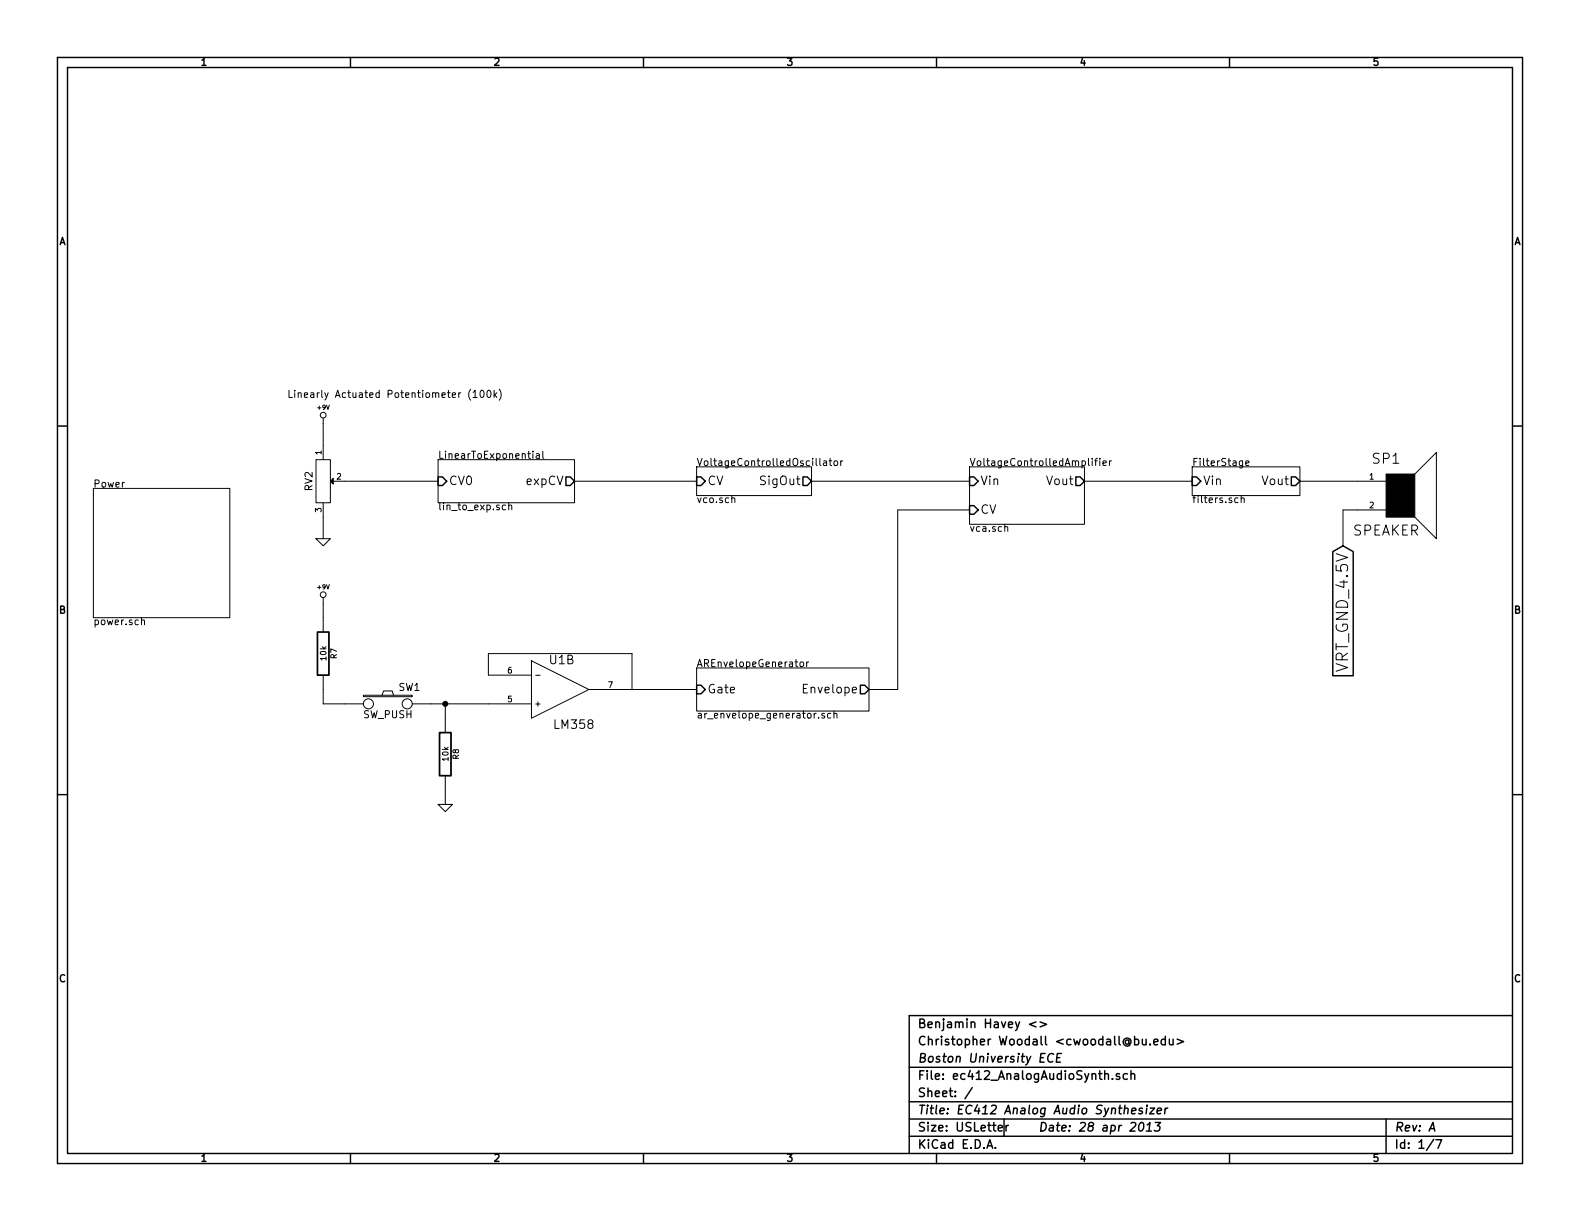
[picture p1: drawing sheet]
<svg xmlns="http://www.w3.org/2000/svg" width="279mm" height="216mm" viewBox="0 0 279 216" stroke-linecap="round" stroke-linejoin="round" font-family="sans-serif">
<g fill="none" stroke="#000" stroke-width=".25">
<path d="M10.2 10.2h259v195.5h-259zM11.9 11.9h255.6v192.1h-255.6zM62 10.2v1.7M113.8 10.2v1.7M165.6 10.2v1.7M217.4 10.2v1.7M10.2 75.3h1.7M267.5 75.3h1.7M77.5 84.3h.7l.8 .8-.8 .8h-.7zM100.1 84.3h.7l.8 .8-.8 .8h-.7zM123.2 84.3h.8l.7 .8-.7 .8h-.8zM142 84.3h.7l.8 .8-.8 .8h-.7z"/>
<path d="M171.4 84.3h.8l.8 .8-.8 .8h-.8zM171.4 89.4h.8l.8 .8-.8 .7h-.8zM190.2 84.3h.8l.8 .8-.8 .8h-.8zM210.8 84.3h.8l.7 .8-.7 .8h-.8zM228.3 84.3h.8l.8 .8-.8 .8h-.8zM235.7 97.5l1.8-1 1.8 1v22h-3.6zM123.2 121.2h.8l.7 .7-.7 .8h-.8zM152.1 121.2h.8l.8 .7-.8 .8h-.8zM10.2 140.5h1.7M267.5 140.5h1.7M267.5 179.6h-106.7v24.4M160.8 188.7h106.7"/>
<path d="M160.8 194.8h106.7M160.8 197.9h106.7M171.9 192.3l-1.3 2M176.5 199.5l.8-.1-.1-.3-.4-.1-.3 .2 .1 .7h.6M177.5 197.9v3M177.9 199v1M178.3 199l-.2 .1-.2 .2M183.2 180.7l-1.2 .4 1.2 .5M183.9 180.7l1.2 .4-1.2 .5M184.8 186.3h-.7l-.2 1.5h.7M186.3 186.4a.73 .73 0 0 0-1 .4 .73 .73 0 0 0 .6 1l.3-.1M186.9 187h.5"/>
<path d="M187.7 186.3h-.7l-.2 1.5h.7M195.4 190v-.1a.36 .36 0 0 1 .6 .2v.8M196.7 190.7v.2M198 189.9l-.4-.1-.2 .3 .1 .2 .5 .1v.4h-.6M199.4 189.9a.48 .48 0 0 0-.7 .1v.7l.2 .2 .5-.1M200 190l.1-.1a.36 .36 0 0 1 .6 .2v.8M200 189.3v1.6M200.1 196.4l.8-.1-.1-.3h-.6l-.1 .7 .2 .3 .4-.1M201.6 198.6l.4-.1a.88 .88 0 0 1-.3 1.5l-.3-.3a1.19 1.19 0 0 1 .2-1.1zM202 183.7v.9a.39 .39 0 0 0 .7 0M202 196l-.3-.1-.3 .3 .2 .2 .4 .1v.2l-.2 .3-.5-.1M202.7 183.7v1.1"/>
<path d="M202.7 200h.9M202.8 195.9l-.1 1.1M202.8 198.9l.6-.4-.2 1.5M202.8 195.4v.2M203.4 184.6v.2M203.4 195.9h.8l-.9 1.1h.8M204 184.3l.8-.2-.1-.3-.4-.1-.3 .3 .1 .7h.6M204.3 198.5h.9l-.6 .6h.4l.1 .3-.2 .5-.6 .1-.2-.1M204.6 196.4l.8-.1-.1-.3h-.6l-.1 .7 .2 .3 .4-.1M206.1 183.8a.48 .48 0 0 0-.7 .1v.7l.2 .2 .5-.1M206.1 195.9l-.2 1.1M206.1 183.2v1.6"/>
<path d="M206.5 195.9l-.3 .1-.2 .2M206.8 183.7v.9a.39 .39 0 0 0 .6 0M207.4 183.7v1.1M208.2 183.7l1.1 .5-1.1 .4M245.1 197.9v6.1M252.7 200l.7-1.5 .3 1.5M62 204v1.7M113.8 204v1.7M160.8 200.9h106.7M165.6 204v1.7M174.5 203l.5-1.5 .5 1.5M174.7 202.6h.7"/>
<path d="M176 202.9v.1M217.4 204v1.7M253.5 201.4l-1.3 2M253.9 201.5h1l-.6 1.5"/>
</g>
<g fill="none" stroke="#000" stroke-width=".18">
<path d="M51.1 69v1.3h.6M52.1 69v.1M52.1 69.4v.9M52.7 69.6l.2-.2 .3 .1 .1 .8M52.7 69.4v.9M57.1 73.9v7.4M85 69.1l.2-.1a.67 .67 0 0 1 .4 .6 .67 .67 0 0 1-.4 .7l-.2-.1-.1-.4zM86.2 69.1l.2-.1a.67 .67 0 0 1 .4 .6 .67 .67 0 0 1-.4 .7l-.2-.1-.1-.4zM87.4 69v1.3M87.5 69.8l.4 .5M87.9 69.4l-.5 .5M88.3 68.8a1.47 1.47 0 0 1 0 2"/>
<path d="M94.2 79.8v.1M96 79.8v1.1l.2 .2M16.5 86.4h24.1v22.8h-24.1zM55.9 81.3h2.5v7.6h-2.5zM55.9 95.3h2.5l-1.3 1.2zM57.1 88.9v6.4M58.9 85.1h18.6M77.5 81.3h24.1v7.6h-24.1zM89.4 89.4l-.3-.1-.3 .2 .1 .6h.5M90 89.4l.1-.1 .3 .1 .1 .7M90 88.9v1.2M94.2 80.2v.9"/>
<path d="M94.8 80.3h.5l.1 .8M95.4 80.5l-.4 .1-.2 .1v.3h.6M101.6 85.1h21.6M123.2 82.6h20.3v5h-20.3zM129.4 88.2l.2-.2 .3 .1v.8M143.5 85.1h27.9M145.6 81.5h.5l.1 .8M146.2 81.8h-.4l-.2 .2v.3h.6M146.6 81.5h.5M146.8 81.1v1l.3 .2M147.6 81.5h.3l.2 .2-.1 .6h-.3l-.2-.1zM148.7 81.5v.8"/>
<path d="M149 81.5l-.3 .2M171.4 82.6h20.4v10.1h-20.4zM171.4 90.2h-12.7v31.7h-5M177.7 93.2l.2-.1 .3 .1v.8M191.8 85.1h19M193.1 81.1v.1M193.1 81.5v.8M193.6 81.5h.5M194.1 81.1l-.3 .1v1.1M194.5 81.1v.1M194.5 81.5v.8M195 81.9l.6-.1v-.3h-.4l-.2 .2 .1 .6h.5"/>
<path d="M196.2 81.5v.8M196.5 81.5l-.3 .2M210.8 82.6h19.1v5h-19.1zM218.9 88.1l-.3-.1-.3 .3 .1 .5h.5M219.5 88.2l.2-.2 .3 .1v.8M219.5 87.6v1.3M220.3 81.9l.6-.1-.1-.3h-.3l-.2 .2v.6h.5M229.9 85.1h15.2M245.1 90.2h-7.6v6.3M250.2 83.8l3.8-3.8v15.3l-3.8-3.9M25 109.8l.2-.2 .3 .1 .1 .8M57.1 105.7v6.1"/>
<path d="M57.1 119.4v5.1h7.2M94 116.8l10.1 5.1-10.1 5.1zM94 119.4h-7.6v-3.8h25.4v6.3M94.7 119.4h.8M123.2 118.1h30.5v7.6h-30.5zM141.6 117.1l.3-.1 .2 .3-.1 .5-.3 .1-.2-.1zM142.6 117v.9M143 117l-.4 .3M64.3 122.9h8.6v.3h-8.6zM67.6 122.9l.2-.7h1.5l.3 .7M72.9 124.5h21.1M78.7 124.5v5"/>
<path d="M78.7 137.2v5M104.1 121.9h19.1M145.8 126.2l-.3-.1-.2 .2 .1 .2 .4 .1v.3h-.5M146.9 126.2l-.3-.1-.3 .3 .1 .5h.5M147.5 126.3l.2-.2 .3 .1v.8M147.5 125.7v1.3M77.5 142.2h2.5l-1.3 1.3z"/>
<circle cx="57.2" cy="73.4" r=".51"/>
<circle cx="57.2" cy="105.2" r=".51"/>
<circle cx="65.2" cy="124.5" r=".89"/>
<circle cx="72" cy="124.5" r=".89"/>
</g>
<path d="M58.4 85.1l.5-.5v1zM245.1 83.8h5.1v7.6h-5.1z" fill="#000" stroke="#000" stroke-width=".18"/>
<path d="M56.1 111.8h2.1v7.6h-2.1zM77.7 129.5h2.1v7.7h-2.1z" fill="none" stroke="#000" stroke-width=".3"/>
<circle cx="78.7" cy="124.5" r=".41" fill="#000" stroke="#000" stroke-width=".25"/>
<text font-size="2.8" x="238.5" y="118.6" transform="rotate(-90 238.5 118.6)">VRT_GND_4.5V</text>
<g font-size="2.5">
<text x="242.8" y="82.1">SP1</text>
<text x="239.1" y="94.8">SPEAKER</text>
</g>
<g font-size="2.1">
<text x="79.4" y="85.9">CV0</text>
<text x="93.1" y="85.9">expCV</text>
<text x="125.1" y="85.9">CV</text>
<text x="134.6" y="85.9">SigOut</text>
<text x="173.4" y="85.9">Vin</text>
<text x="185.1" y="85.9">Vout</text>
<text x="212.8" y="85.9">Vin</text>
<text x="223.2" y="85.9">Vout</text>
<text x="173.4" y="90.9">CV</text>
<text x="97.2" y="117.5">U1B</text>
<text x="125.1" y="122.7">Gate</text>
<text x="142.3" y="122.7">Envelope</text>
<text x="98.1" y="129">LM358</text>
<text x="162.3" y="184.9">Christopher Woodall &lt;cwoodall@bu.edu&gt;</text>
<text x="162.3" y="181.9">Benjamin Havey &lt;&gt;</text>
<text x="162.3" y="191">File: ec412_AnalogAudioSynth.sch</text>
<text x="162.3" y="188">Boston University ECE</text>
<text x="162.3" y="197.1">Title: EC412 Analog Audio Synthesizer</text>
<text x="162.3" y="194.1">Sheet: /</text>
<text x="162.3" y="203.2">KiCad E.D.A.</text>
<text x="162.3" y="200.2">Size: USLetter</text>
<text x="183.6" y="200.2">Date: 28 apr 2013</text>
<text x="246.6" y="200.2">Rev: A</text>
<text x="246.6" y="203.2">Id: 1/7</text>
</g>
<g font-size="1.8">
<text x="35.6" y="11.7">1</text>
<text x="87.4" y="11.7">2</text>
<text x="139.2" y="11.7">3</text>
<text x="191" y="11.7">4</text>
<text x="242.8" y="11.7">5</text>
<text x="10.4" y="43.4">A</text>
<text x="267.7" y="43.4">A</text>
<text x="53.4" y="70.4">Linearly Actuated Potentiometer (100k)</text>
<text x="77.5" y="81.2">LinearToExponential</text>
<text x="123.2" y="82.4">VoltageControlledOscillator</text>
<text x="171.4" y="82.4">VoltageControlledAmplifier</text>
<text x="210.8" y="82.4">FilterStage</text>
<text x="16.5" y="86.3">Power</text>
<text x="55.3" y="86.8" transform="rotate(-90 55.3 86.8)">RV2</text>
<text x="123.2" y="89">vco.sch</text>
<text x="210.8" y="89">filters.sch</text>
<text x="77.5" y="90.3">lin_to_exp.sch</text>
<text x="171.4" y="94.1">vca.sch</text>
<text x="10.4" y="108.6">B</text>
<text x="16.5" y="110.6">power.sch</text>
<text x="267.7" y="108.6">B</text>
<text x="123.2" y="118">AREnvelopeGenerator</text>
<text x="70.5" y="122.2">SW1</text>
<text x="64.2" y="127.1">SW_PUSH</text>
<text x="123.2" y="127.1">ar_envelope_generator.sch</text>
<text x="10.4" y="173.7">C</text>
<text x="267.7" y="173.7">C</text>
<text x="35.6" y="205.5">1</text>
<text x="87.4" y="205.5">2</text>
<text x="139.2" y="205.5">3</text>
<text x="191" y="205.5">4</text>
<text x="242.8" y="205.5">5</text>
</g>
<g font-size="1.4">
<text x="56.9" y="80.4" transform="rotate(-90 56.9 80.4)">1</text>
<text x="59.6" y="84.8">2</text>
<text x="242.2" y="84.8">1</text>
<text x="242.2" y="89.9">2</text>
<text x="56.9" y="90.6" transform="rotate(-90 56.9 90.6)">3</text>
<text x="57.8" y="116.7" transform="rotate(-90 57.8 116.7)">10k</text>
<text x="59.6" y="116.5" transform="rotate(-90 59.6 116.5)">R7</text>
<text x="89.8" y="119.1">6</text>
<text x="89.8" y="124.2">5</text>
<text x="94.5" y="125">+</text>
<text x="107.6" y="121.7">7</text>
<text x="79.3" y="134.5" transform="rotate(-90 79.3 134.5)">10k</text>
<text x="81.2" y="134.2" transform="rotate(-90 81.2 134.2)">R8</text>
</g>
<g font-size="1.1">
<text x="56.2" y="72.5">+9V</text>
<text x="56.2" y="104.2">+9V</text>
</g>
</svg>
